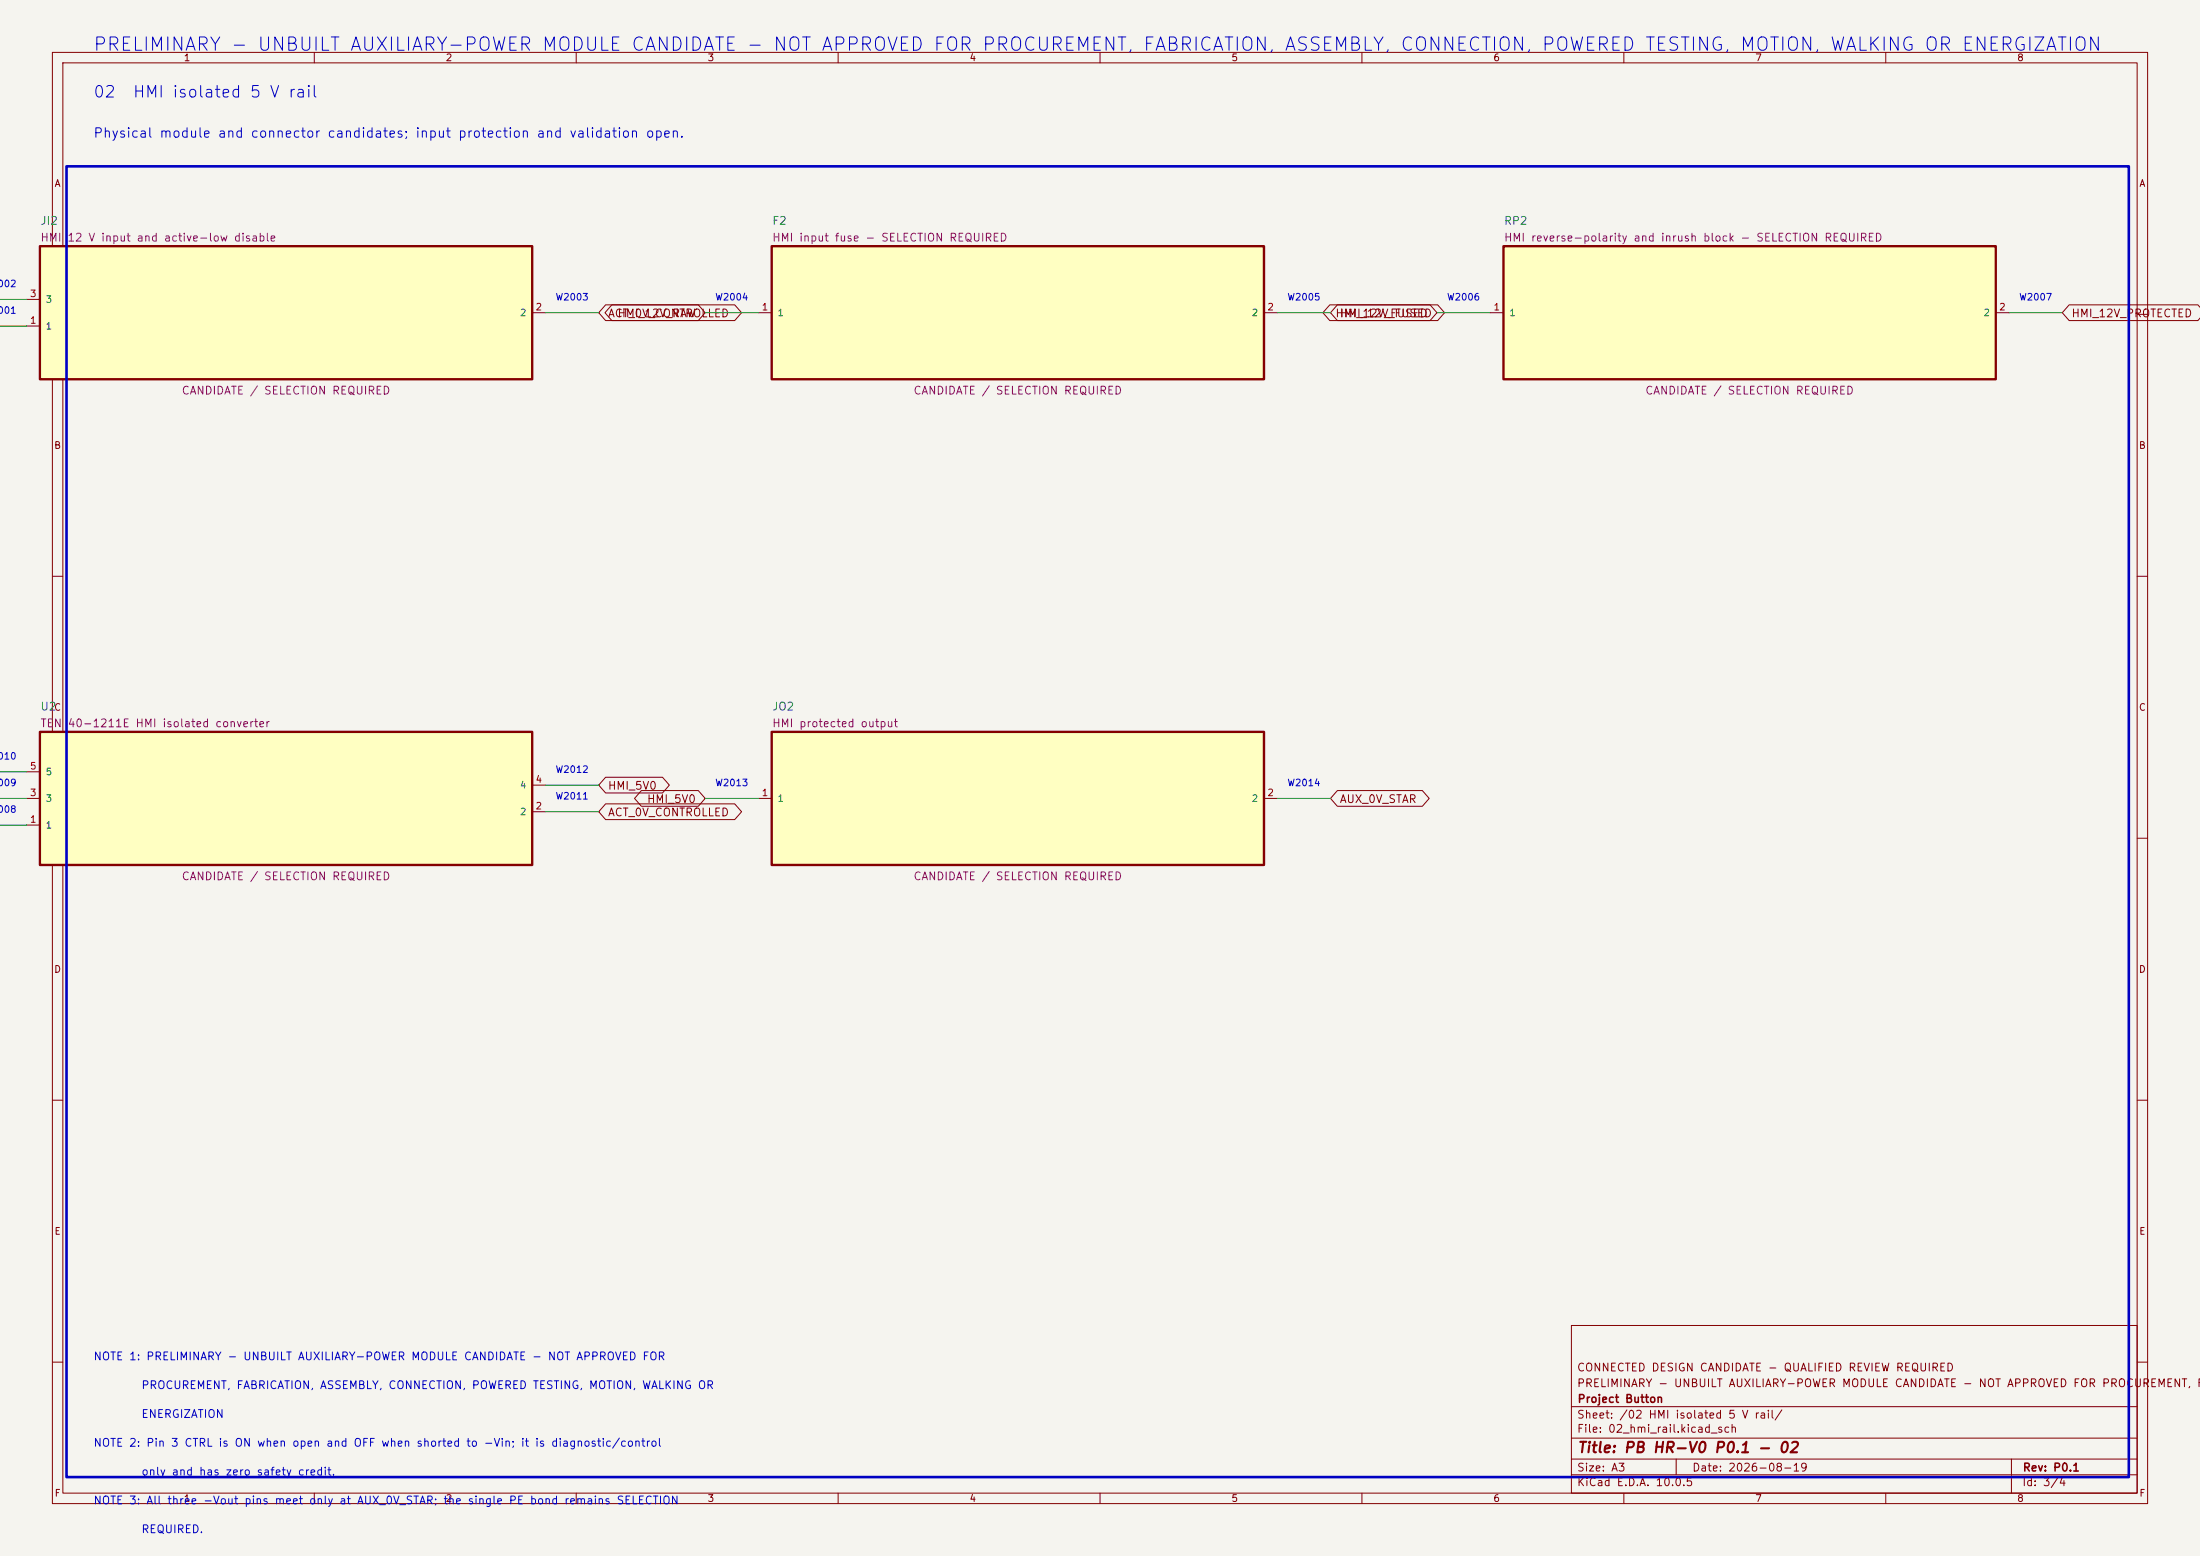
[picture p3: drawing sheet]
<svg xmlns="http://www.w3.org/2000/svg" width="420mm" height="297mm" viewBox="0 0 420 297" stroke-linecap="round" stroke-linejoin="round" font-family="sans-serif">
<path d="M0 0h420v297h-420z" fill="#f5f4ef" stroke="#f5f4ef" stroke-width=".19"/>
<g fill="none" stroke="#840000" stroke-width=".19">
<path d="M10 10h400v277h-400zM12 12h396v273h-396zM60 10v2M110 10v2M160 10v2M210 10v2M260 10v2M310 10v2M360 10v2M10 60h2M408 60h2M10 110h2"/>
<path d="M408 110h2M10 160h2M408 160h2M10 210h2M408 210h2M300 253h108v32h-108zM10 260h2M300 278.5h108M300 274.5h108M300 268.5h108M320 278.5v3M384 278.5v6.5"/>
<path d="M408 260h2M60 285v2M110 285v2M160 285v2M210 285v2M260 285v2M300 281.5h108M310 285v2M360 285v2"/>
</g>
<path d="M7.6 47h94v25.4h-94z" fill="#ffffc2"/>
<path d="M7.6 47h94v25.4h-94z" fill="none" stroke="#840000" stroke-width=".45"/>
<path d="M5.1 57.2h2.5M101.6 59.7h2.5M5.1 62.2h2.5" fill="none" stroke="#840000" stroke-width=".19"/>
<path d="M7.6 139.7h94v25.4h-94z" fill="#ffffc2"/>
<path d="M7.6 139.7h94v25.4h-94z" fill="none" stroke="#840000" stroke-width=".45"/>
<path d="M5.1 157.5h2.5M5.1 152.4h2.5M5.1 147.3h2.5M101.6 154.9h2.5M101.6 149.9h2.5" fill="none" stroke="#840000" stroke-width=".19"/>
<path d="M147.3 47h94v25.4h-94z" fill="#ffffc2"/>
<path d="M147.3 47h94v25.4h-94z" fill="none" stroke="#840000" stroke-width=".45"/>
<path d="M144.8 59.7h2.5M241.3 59.7h2.5" fill="none" stroke="#840000" stroke-width=".19"/>
<path d="M287 47h94v25.4h-94z" fill="#ffffc2"/>
<path d="M287 47h94v25.4h-94z" fill="none" stroke="#840000" stroke-width=".45"/>
<path d="M284.5 59.7h2.5M381 59.7h2.5" fill="none" stroke="#840000" stroke-width=".19"/>
<path d="M147.3 139.7h94v25.4h-94z" fill="#ffffc2"/>
<path d="M147.3 139.7h94v25.4h-94z" fill="none" stroke="#840000" stroke-width=".45"/>
<path d="M115.6 58.2h24.7l1.3 1.5-1.3 1.5h-24.7l-1.3-1.5zM116.8 58.2h16.5l1.3 1.5-1.3 1.5h-16.5l-1.3-1.5zM253.9 58.2h19.1l1.3 1.5-1.3 1.5h-19.1l-1.4-1.5zM255.3 58.2h19.2l1.3 1.5-1.3 1.5h-19.2l-1.3-1.5zM420 58.7l-.4-.5h-24.6l-1.3 1.5 1.3 1.5h24.6l.4-.5M115.6 148.4h10.9l1.3 1.5-1.3 1.5h-10.9l-1.3-1.5zM115.6 153.4h24.7l1.3 1.5-1.3 1.5h-24.7l-1.3-1.5zM122.4 150.9h10.9l1.3 1.5-1.3 1.5h-10.9l-1.3-1.5zM144.8 152.4h2.5M241.3 152.4h2.5M255.3 150.9h16.2l1.3 1.5-1.3 1.5h-16.2l-1.3-1.5z" fill="none" stroke="#840000" stroke-width=".19"/>
<g fill="none" stroke="#009600" stroke-width=".19">
<path d="M0 57.2h5.1M104.1 59.7h10.2M134.6 59.7h10.2M243.8 59.7h10.2M274.3 59.7h10.2M383.5 59.7h10.2M0 62.2h5.1M0 152.4h5.1M0 147.3h5.1M0 157.5h5.1M104.1 154.9h10.2M104.1 149.9h10.2"/>
<path d="M134.6 152.4h10.2M243.8 152.4h10.2"/>
</g>
<path d="M12.7 31.8h393.7v250.1h-393.7z" fill="none" stroke="#0000c2" stroke-width=".5"/>
<text font-size="2.5" fill="#0000c2" x="17.6" y="10.4">PRELIMINARY - UNBUILT AUXILIARY-POWER MODULE CANDIDATE - NOT APPROVED FOR PROCUREMENT, FABRICATION, ASSEMBLY, CONNECTION, POWERED TESTING, MOTION, WALKING OR ENERGIZATION</text>
<g font-size="2.2" fill="#0000c2">
<text x="17.7" y="19.2">02</text>
<text x="25.2" y="19.2">HMI isolated 5 V rail</text>
</g>
<text font-size="2" fill="#840000" x="301" y="277.8">Title: PB HR-V0 P0.1 - 02</text>
<text font-size="1.8" fill="#0000c2" x="17.7" y="26.7">Physical module and connector candidates; input protection and validation open.</text>
<g font-size="1.5" fill="#006464">
<text x="7.6" y="43.3">JI2</text>
<text x="147.3" y="43.3">F2</text>
<text x="287" y="43.3">RP2</text>
<text x="7.6" y="136">U2</text>
<text x="147.3" y="136">JO2</text>
</g>
<g font-size="1.5" fill="#840084">
<text x="7.6" y="46.5">HMI</text>
<text x="12.7" y="46.5">12 V input and active-low disable</text>
<text x="147.3" y="46.5">HMI input fuse - SELECTION REQUIRED</text>
<text x="287" y="46.5">HMI reverse-polarity and inrush block - SELECTION REQUIRED</text>
<text x="34.6" y="75.7">CANDIDATE / SELECTION REQUIRED</text>
<text x="174.3" y="75.7">CANDIDATE / SELECTION REQUIRED</text>
<text x="314" y="75.7">CANDIDATE / SELECTION REQUIRED</text>
<text x="7.6" y="139.2">TEN</text>
<text x="12.8" y="139.2">40-1211E HMI isolated converter</text>
<text x="147.3" y="139.2">HMI protected output</text>
<text x="34.6" y="168.4">CANDIDATE / SELECTION REQUIRED</text>
<text x="174.3" y="168.4">CANDIDATE / SELECTION REQUIRED</text>
</g>
<g font-size="1.5" fill="#840000">
<text x="115.9" y="60.9">ACT_0V_CONTROLLED</text>
<text x="117.8" y="60.9">HMI_12V_RAW</text>
<text x="255.6" y="60.9">HMI_12V_FUSED</text>
<text x="395.3" y="60.9">HMI_12V_PROTECTED</text>
<text x="115.9" y="151.1">HMI_5V0</text>
<text x="123.4" y="153.6">HMI_5V0</text>
<text x="255.6" y="153.6">AUX_0V_STAR</text>
<text x="115.9" y="156.2">ACT_0V_CONTROLLED</text>
<text x="300.9" y="262.1">CONNECTED DESIGN CANDIDATE - QUALIFIED REVIEW REQUIRED</text>
<text x="300.9" y="265.1">PRELIMINARY - UNBUILT AUXILIARY-POWER MODULE CANDIDATE - NOT APPROVED FOR PROCUREMENT, FA</text>
<text x="301" y="268.1">Project Button</text>
<text x="300.9" y="273.8">File: 02_hmi_rail.kicad_sch</text>
<text x="300.9" y="271.1">Sheet: /02 HMI isolated 5 V rail/</text>
<text x="300.9" y="281.2">Size: A3</text>
<text x="322.9" y="281.2">Date: 2026-08-19</text>
<text x="386" y="281.2">Rev: P0.1</text>
<text x="300.9" y="284">KiCad E.D.A. 10.0.5</text>
<text x="385.9" y="284">Id: 3/4</text>
</g>
<g font-size="1.5" fill="#0000c2">
<text x="17.7" y="260">NOTE 1: PRELIMINARY - UNBUILT AUXILIARY-POWER MODULE CANDIDATE - NOT APPROVED FOR</text>
<text x="26.9" y="265.5">PROCUREMENT, FABRICATION, ASSEMBLY, CONNECTION, POWERED TESTING, MOTION, WALKING OR</text>
<text x="26.9" y="271">ENERGIZATION</text>
<text x="17.7" y="276.5">NOTE 2: Pin 3 CTRL is ON when open and OFF when shorted to -Vin; it is diagnostic/control</text>
<text x="17.7" y="287.5">NOTE 3: All three -Vout pins meet only at AUX_0V_STAR; the single PE bond remains SELECTION</text>
<text x="26.9" y="282">only and has zero safety credit.</text>
<text x="26.9" y="293">REQUIRED.</text>
</g>
<g font-size="1.3" fill="#840000">
<text x="35" y="12">1</text>
<text x="85" y="12">2</text>
<text x="135" y="12">3</text>
<text x="185" y="12">4</text>
<text x="235" y="12">5</text>
<text x="285" y="12">6</text>
<text x="335" y="12">7</text>
<text x="385" y="12">8</text>
<text x="10.3" y="36">A</text>
<text x="408.3" y="36">A</text>
<text x="10.2" y="86">B</text>
<text x="408.2" y="86">B</text>
<text x="10.2" y="136">C</text>
<text x="408.2" y="136">C</text>
<text x="10.2" y="186">D</text>
<text x="408.2" y="186">D</text>
<text x="10.3" y="236">E</text>
<text x="408.3" y="236">E</text>
<text x="10.3" y="286">F</text>
<text x="35" y="287">1</text>
<text x="85" y="287">2</text>
<text x="135" y="287">3</text>
<text x="185" y="287">4</text>
<text x="235" y="287">5</text>
<text x="285" y="287">6</text>
<text x="335" y="287">7</text>
<text x="385" y="287">8</text>
<text x="408.3" y="286">F</text>
</g>
<g font-size="1.3" fill="#0000c2">
<text x="-.6" y="55.1">002</text>
<text x="105.9" y="57.7">W2003</text>
<text x="136.4" y="57.7">W2004</text>
<text x="245.6" y="57.7">W2005</text>
<text x="276.1" y="57.7">W2006</text>
<text x="385.3" y="57.7">W2007</text>
<text x="-.6" y="60.2">001</text>
<text x="-.6" y="145.3">010</text>
<text x="105.9" y="147.8">W2012</text>
<text x="-.6" y="155.5">008</text>
<text x="-.6" y="150.4">009</text>
<text x="105.9" y="152.9">W2011</text>
<text x="136.4" y="150.4">W2013</text>
<text x="245.6" y="150.4">W2014</text>
</g>
<g font-size="1.3" fill="#a90000">
<text x="5.6" y="57">3</text>
<text x="102.1" y="59.6">2</text>
<text x="145.3" y="59.6">1</text>
<text x="241.8" y="59.6">2</text>
<text x="285" y="59.6">1</text>
<text x="381.5" y="59.6">2</text>
<text x="5.6" y="62.1">1</text>
<text x="5.6" y="147.2">5</text>
<text x="102.1" y="149.7">4</text>
<text x="5.6" y="152.3">3</text>
<text x="102.1" y="154.8">2</text>
<text x="145.3" y="152.3">1</text>
<text x="241.8" y="152.3">2</text>
<text x="5.6" y="157.3">1</text>
</g>
<g font-size="1.3" fill="#006464">
<text x="8.6" y="58.1">3</text>
<text x="8.6" y="63.2">1</text>
<text x="99.1" y="60.7">2</text>
<text x="148.3" y="60.7">1</text>
<text x="238.8" y="60.7">2</text>
<text x="288" y="60.7">1</text>
<text x="378.5" y="60.7">2</text>
<text x="8.6" y="148.3">5</text>
<text x="8.6" y="153.4">3</text>
<text x="99.1" y="155.9">2</text>
<text x="99.1" y="150.8">4</text>
<text x="148.3" y="153.4">1</text>
<text x="238.8" y="153.4">2</text>
<text x="8.6" y="158.4">1</text>
</g>
</svg>
